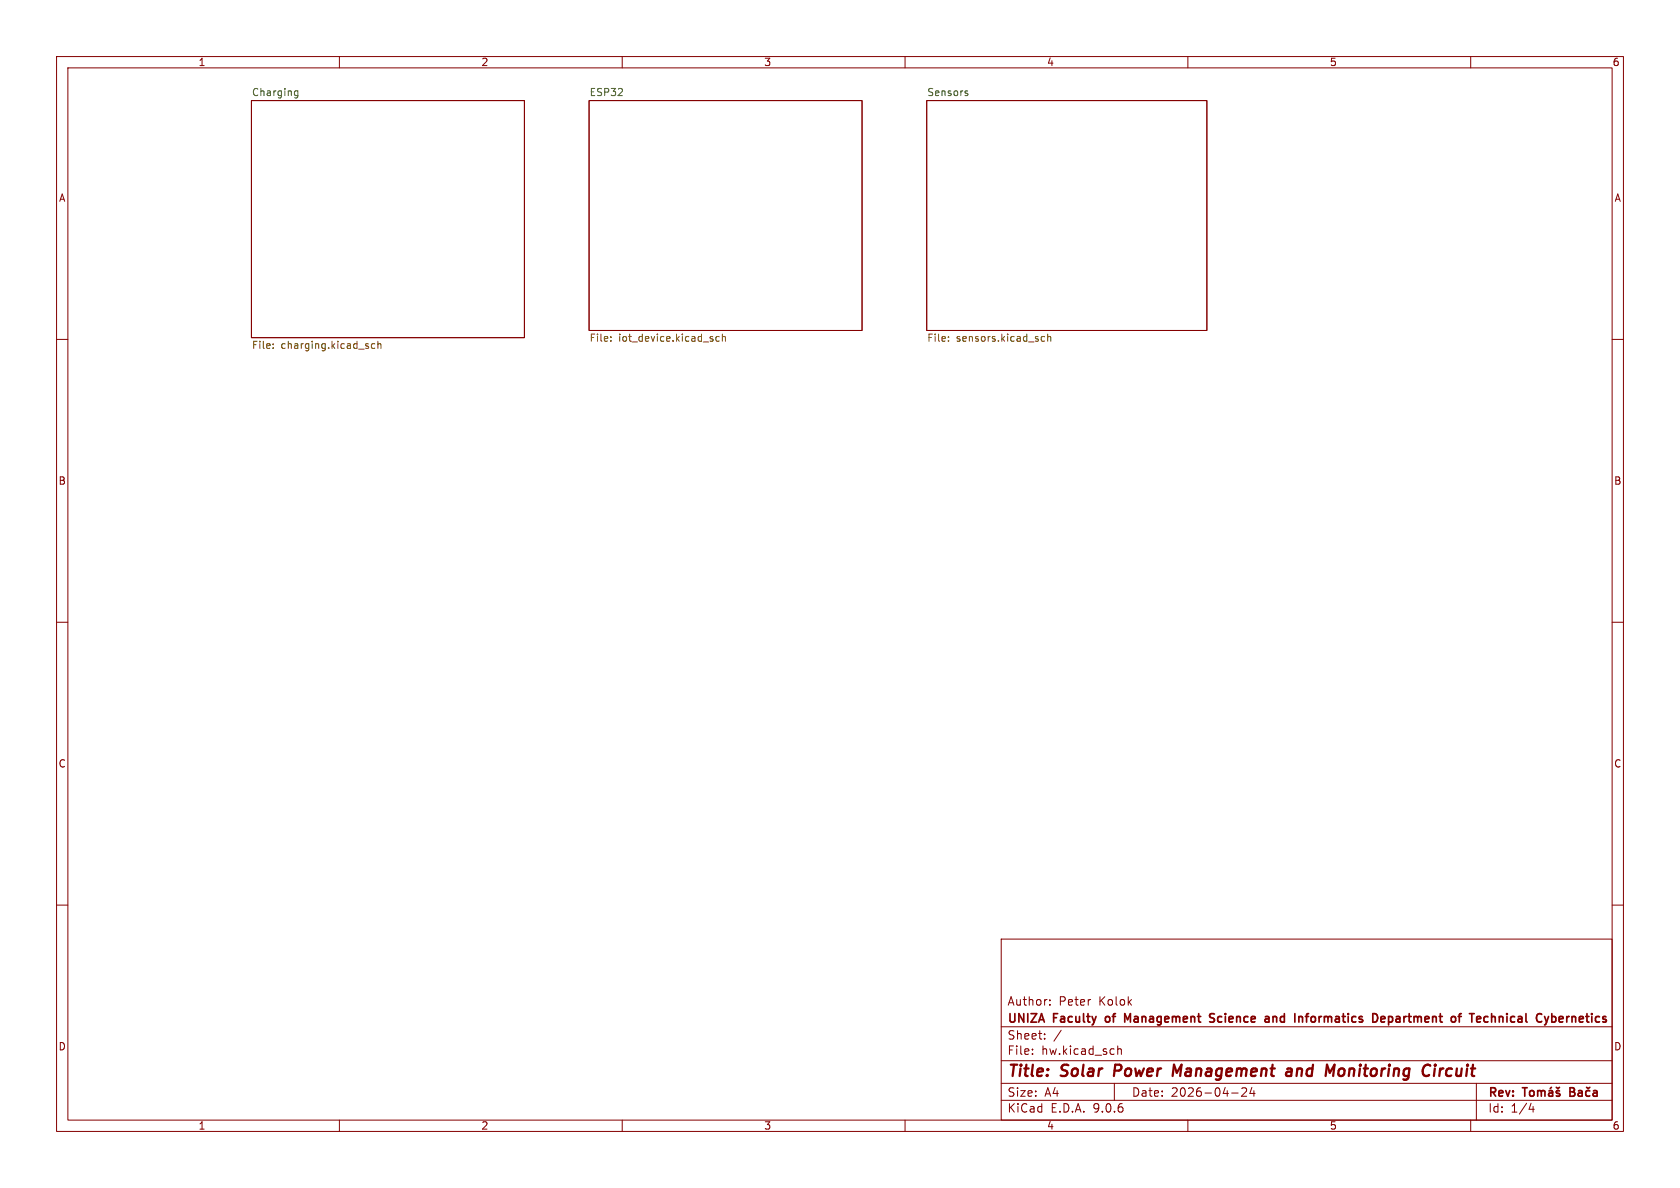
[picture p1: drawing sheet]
<svg xmlns="http://www.w3.org/2000/svg" width="297mm" height="210mm" viewBox="0 0 297 210" stroke-linecap="round" stroke-linejoin="round" font-family="sans-serif">
<g fill="none" stroke="#840000" stroke-width=".18">
<path d="M10 10h277v190h-277zM12 12h273v186h-273zM44.4 17.8h48.3v41.9h-48.3zM60 10v2M104.1 17.8h48.3v40.6h-48.3zM110 10v2M160 10v2M163.8 17.8h49.6v40.6h-49.6zM210 10v2M260 10v2M10 60h2M285 60h2"/>
<path d="M10 110h2M285 110h2M10 160h2M177 166h108v32h-108zM185.6 177.6v.1M185.6 176.8v.1M285 160h2M60 198v2M110 198v2M160 198v2M177 194.5h108M177 191.5h108"/>
<path d="M177 187.5h108M177 181.5h108M182.5 186.3v.1M182.5 185.5v.1M184.7 183.6v.1M184.7 182.8v.1M187.6 182.1l-1.3 2M197 191.5v3M197.6 184.9v1.5M197.6 185.5l.2-.1 .4 .1v.9M210 198v2M217.7 193.2h1.2"/>
<path d="M220.3 192.4v.5l-.8 .9h.9M221.3 192.2l-.3 1.1h.9M221.7 192.8v1M260 198v2M261 191.5v6.5M270.7 195l-.4 1.1h.9M271 195.6v1"/>
</g>
<g fill="none" stroke="#840000" stroke-width=".3">
<path d="M195.5 179.8v.7M199.8 179.2l-.5 1.1-.5-1.1v1.5M214.7 179.3l-.6-.1-.2 .1v.5l.7 .2 .1 .4-.3 .3-.6-.1M224.3 179.8v.9M225.1 179.7v1M225.5 179.7l-.4 .1M230.8 179.7h.5M231.3 179.2l-.3 .2v1.3M245.5 179.7v1.5M245.9 179.7l-.4 .1M259.8 179.2h.8M260.2 179.2v1.5"/>
<path d="M263.7 179.2v1.5M264.3 179.8l-.4-.1-.2 .1M275 179.8v.7M224.3 180.6l-.1 .1M224.3 180l-.1 .1M244.1 180.2l.7-.2v-.2l-.5-.1-.2 .2 .1 .7h.6M245.5 180.6l.4 .1M269.1 192.3h.9M269.6 192.3v1.5M270.6 192.9l.3-.1 .3 .3v.4l-.3 .3-.3-.1-.2-.2v-.4zM271.8 192.9l.5-.1 .2 .2M271.8 192.8v1"/>
<path d="M272.5 193l.2-.2 .4 .1v.9M272.5 193v.8M273.8 192.9h.6l.1 .9M274.3 192.2l-.2 .2M274.5 193.1l-.5 .1a.29 .29 0 0 0-.2 .3 .29 .29 0 0 0 .2 .3l.5-.1M275.1 192.2l.3 .2 .3-.2M275.6 180.2l.7-.2v-.2l-.5-.1-.2 .2 .1 .7h.6M275.7 192.9l-.4-.1-.2 .2 .1 .2 .5 .2v.3h-.6M277.6 192.3h.5l.2 .1v.3l-.2 .3a.4 .4 0 0 1 .3 .4 .4 .4 0 0 1-.3 .4h-.5zM277.6 193h.5M279.1 192.9h.5l.1 .9M279.7 193.1l-.5 .1a.29 .29 0 0 0-.2 .3 .29 .29 0 0 0 .2 .3l.5-.1"/>
<path d="M280.5 192.2l.3 .2 .3-.2M281.1 192.9l-.5-.1-.3 .3v.4l.2 .2h.6M281.7 192.9h.6v.9M282.3 193.1l-.5 .1a.29 .29 0 0 0-.2 .3 .29 .29 0 0 0 .2 .3l.5-.1"/>
</g>
<path d="M197.2 188.2l-.3 2M208.9 188.2l-.9 1.4-.4-1.4-.3 2M227.6 189l.2-.1 .5 .1v1.2M228.4 189.4h-.7a.4 .4 0 0 0-.4 .4 .4 .4 0 0 0 .3 .4l.7-.1M236.9 189l-.2 .3-.1 .5 .3 .4M253.7 188.9l-.2 1.3M253.7 188.2v.2M253.7 188.2l-.1 .1 .1 .1M253.7 188.2l.1 .1-.1 .1M254.6 188.9l-.2 1.3M255 188.9l-.4 .4" fill="none" stroke="#840000" stroke-width=".4"/>
<g fill="none" stroke="#725600" stroke-width=".18">
<path d="M108 59.5v.2M127.2 59.5h-.4l-.2 .2 .1 .6h.5M127.7 59.6l.2-.1h.3v.8M127.7 59.1v1.2M167.7 59.5v.2M184.7 59.5h-.4l-.2 .2M185.2 59.6l.2-.1h.3l.1 .8M185.2 59.1v1.2M48.3 61.5v.1M48.3 60.8v.1M66.3 60.8h-.4l-.2 .2 .1 .5h.5M66.8 60.9l.2-.1h.3v.8"/>
<path d="M66.8 60.3v1.3M108 60.2v.1M167.7 60.2v.1M184.1 60.1l.2 .2h.4"/>
</g>
<path d="M52.1 16.8l.2 .1 .4-.1M52.7 16.1v1l-.3 .2h-.3M52.7 16.1h-.4l-.2 .1M170.8 16.5h.3v.2l-.2 .2h-.2M170.8 16.1h.3" fill="none" stroke="#006464" stroke-width=".18"/>
<g font-size="2.8" fill="#840000">
<text x="178" y="190.9">Title:</text>
<text x="187.7" y="190.9">Solar</text>
<text x="197.8" y="190.9">Power</text>
<text x="209" y="190.9">Management</text>
<text x="229.9" y="190.9">and</text>
<text x="237.6" y="190.9">Monitoring</text>
<text x="255.6" y="190.9">Circuit</text>
</g>
<g font-size="2.1" fill="#840000">
<text x="178" y="178">Author:</text>
<text x="187.2" y="178">Peter</text>
<text x="194.3" y="178">Kolok</text>
<text x="178" y="184">Sheet:</text>
<text x="178" y="181.2">UNIZA</text>
<text x="186.3" y="181.2">Faculty</text>
<text x="196.1" y="181.2">of</text>
<text x="200.1" y="181.2">Management</text>
<text x="215.8" y="181.2">Science</text>
<text x="226.1" y="181.2">and</text>
<text x="232" y="181.2">Informatics</text>
<text x="246.3" y="181.2">Department</text>
<text x="260.9" y="181.2">of</text>
<text x="264.8" y="181.2">Technical</text>
<text x="277.1" y="181.2">Cybernetics</text>
<text x="178" y="186.7">File:</text>
<text x="184.1" y="186.7">hw.kicad_sch</text>
<text x="178" y="196.9">KiCad</text>
<text x="178" y="194.1">Size:</text>
<text x="184.7" y="194.1">A4</text>
<text x="185.7" y="196.9">E.D.A.</text>
<text x="193.3" y="196.9">9.0.6</text>
<text x="200" y="194.1">Date:</text>
<text x="207" y="194.1">2026-04-24</text>
<text x="263" y="194.3">Rev:</text>
<text x="263" y="196.9">Id:</text>
<text x="267.1" y="196.9">1/4</text>
</g>
<g font-size="1.8" fill="#840000">
<text x="35" y="11.9">1</text>
<text x="85" y="11.9">2</text>
<text x="135" y="11.9">3</text>
<text x="185" y="11.9">4</text>
<text x="235" y="11.9">5</text>
<text x="285" y="11.9">6</text>
<text x="10.3" y="35.9">A</text>
<text x="285.3" y="35.9">A</text>
<text x="10.3" y="85.9">B</text>
<text x="285.3" y="85.9">B</text>
<text x="10.3" y="135.9">C</text>
<text x="285.3" y="135.9">C</text>
<text x="10.3" y="185.9">D</text>
<text x="285.3" y="185.9">D</text>
<text x="35" y="199.9">1</text>
<text x="85" y="199.9">2</text>
<text x="135" y="199.9">3</text>
<text x="185" y="199.9">4</text>
<text x="235" y="199.9">5</text>
<text x="285" y="199.9">6</text>
</g>
<g font-size="1.8" fill="#006464">
<text x="44.4" y="17.1">Charging</text>
<text x="104.1" y="17.1">ESP32</text>
<text x="163.8" y="17.1">Sensors</text>
</g>
<g font-size="1.8" fill="#725600">
<text x="44.4" y="62">File:</text>
<text x="49.7" y="62">charging.kicad_sch</text>
<text x="104.1" y="60.7">File:</text>
<text x="109.4" y="60.7">iot_device.kicad_sch</text>
<text x="163.8" y="60.7">File:</text>
<text x="169.1" y="60.7">sensors.kicad_sch</text>
</g>
</svg>
